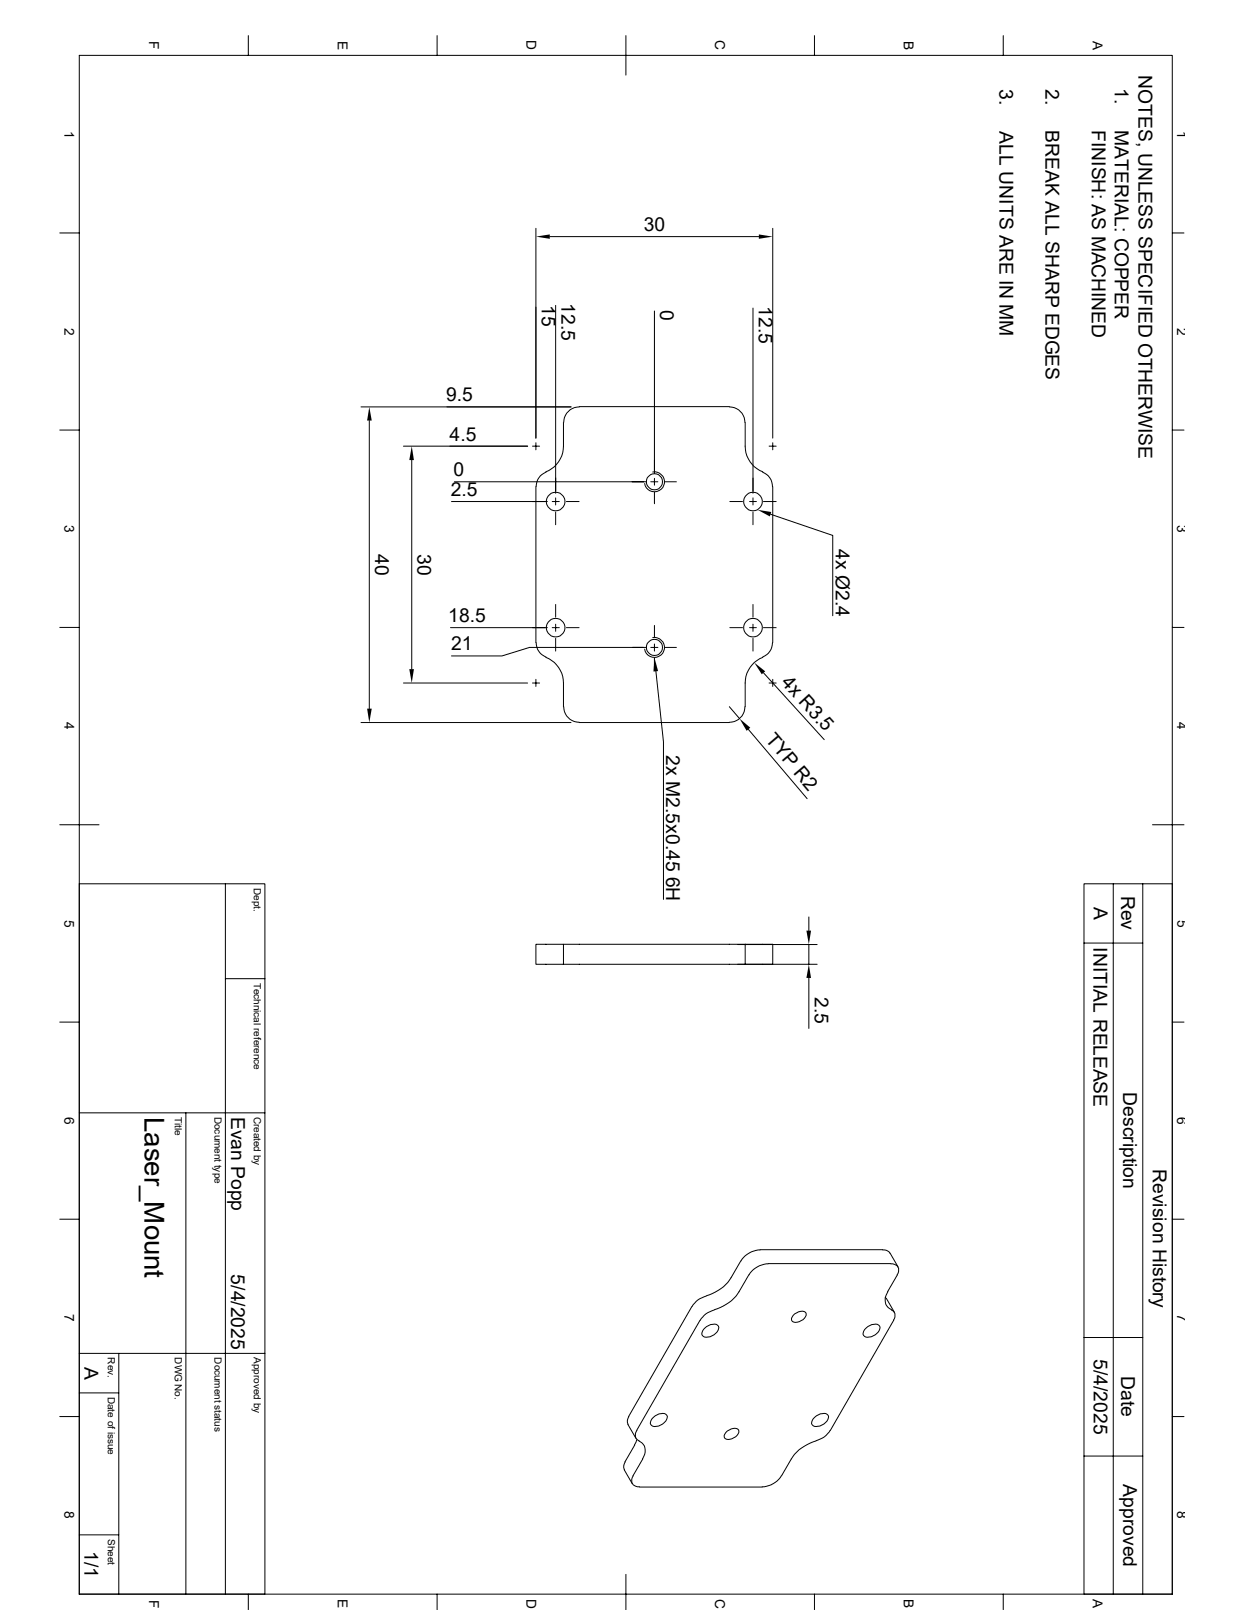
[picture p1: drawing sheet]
<svg xmlns="http://www.w3.org/2000/svg" width="216mm" height="279mm" viewBox="0 0 216 279" stroke-linecap="round" stroke-linejoin="round" font-family="sans-serif">
<g fill="none" stroke="#000" stroke-width=".17">
<path d="M13.8 9.6h189.7v267h-189.7zM43.1 6.2v3.4M75.9 6.2v3.4M108.6 6.2v6.8M141.4 6.2v3.4M174.1 6.2v3.4M93 39.6v36.4M134.1 39.6v36.4M10.4 40.4h3.4M95.4 41.1h36.3M96.4 53v32.6M113.6 54v28.2"/>
<path d="M130.7 53.5v32.1M203.5 40.4h2M10.4 74.6h3.4M62.7 70.6h36.4M64.1 73v50M70 77.4h21.6M71.5 79.8v36.3M92.4 77.4h1.2M93 76.8v1.3M97.8 73.3v4.1a4.8 4.8 0 0 1-3.1 4.5M100.5 70.6h26.1M100.5 70.6a2.75 2.75 0 0 0-2.7 2.7"/>
<path d="M126.6 70.6a2.75 2.75 0 0 1 2.7 2.7M129.3 73.3v4.1a4.8 4.8 0 0 0 3.1 4.5M133.5 77.4h1.2M134.1 76.8v1.3M203.5 74.6h2M78.4 87h16.6M78.9 83.6h33.2M93 84.5v27M94.8 81.9a2.73 2.73 0 0 0-1.8 2.6M95.8 87h1.3M96.4 86.4v1.2M96.4 88.9v2.2"/>
<path d="M98.3 87h2.2M112.9 83.6h1.3M113.3 81.9a1.74 1.74 0 0 1 2 1.4 1.74 1.74 0 0 1-1.4 2 1.74 1.74 0 0 1-2-1.4M113.6 83v1.2M113.6 85.4v2M115.4 83.6h2M126.7 87h2.2M130.1 87h1.2M130.7 86.4v1.2M130.7 88.9v2.2M132.3 81.9a2.73 2.73 0 0 1 1.8 2.6M132.5 87h2.2"/>
<path d="M133.7 89.2l10.8 3.7v13.9M134.1 84.5v27M10.4 108.9h3.4M70 118.5h21.6M78.2 108.9h16.8M92.4 118.5h1.2M93 117.9v1.2M93 111.5a2.73 2.73 0 0 0 1.8 2.5M94.7 114.1a4.8 4.8 0 0 1 3.1 4.4v4.1M95.8 108.9h1.3M96.4 104.9v2.2M96.4 108.3v1.3"/>
<path d="M96.4 110.8v2.2M98.3 108.9h2.2M109.7 112.4h2M112.1 112.4h-20.2l-4.8 1.4h-8.7M112.9 112.4h1.3M113.3 110.7a1.74 1.74 0 0 1 2 1.4 1.74 1.74 0 0 1-1.4 2 1.74 1.74 0 0 1-2-1.5M113.6 108.5v2M113.6 111.8v1.2M113.6 114.2v2M113.8 116.5l1.3 12.2v27.4M115.4 112.4h2M126.7 108.9h2.2"/>
<path d="M130.1 108.9h1.2M130.7 104.9v2.2M130.7 108.3v1.3M130.7 110.8v2.2M132.4 114.1a4.8 4.8 0 0 0-3.1 4.4v4.1M132.5 116.8l10.5 11.6M132.5 108.9h2.2M133.5 118.5h1.2M134.1 111.5a2.73 2.73 0 0 1-1.8 2.5M134.1 117.9v1.2M203.5 108.9h2M62.7 125.4h36.4"/>
<path d="M97.8 122.6a2.75 2.75 0 0 0 2.7 2.7M100.5 125.4h26.1M126.6 122.6l1.8 2.1M129.3 122.6a2.75 2.75 0 0 1-2.7 2.7M129.9 126.6l10.2 12M10.4 143.1h6.8M13.8 153.4h32.2v123.2M39.1 153.4v123.2M140.4 159.1v2.4M193.2 153.4v123.2M198.3 153.4v123.2M200 143.1h5.5"/>
<path d="M10.4 177.4h3.4M39.1 169.8h6.9M97.8 163.9h-4.8v3.4h4.8M97.8 167.3h31.5M128 167.3h13.8M128 163.9h13.8M129.3 163.9h4.8v3.4h-4.8M129.3 163.9h-31.5v3.4M129.3 163.9v3.4M140.4 163.9v3.4M140.4 169.7v8.8M188.1 163.7h10.2"/>
<path d="M203.5 177.4h2M13.8 193.1h32.2M32.3 193.1v83.5M10.4 211.6h3.4M128.6 218.8l-1.7 2.9a7.5 7.5 0 0 1-4.3 3.2M131.9 216.9a4.1 4.1 0 0 0-3.3 1.9M131.9 216.9h21.3M133.3 219.3h21.3M133.3 219.3a4.1 4.1 0 0 0-3.3 1.9M153.2 216.9l.8 .1 .4 .5M154.5 217.5l1.4 2.4M154.6 219.3a1.16 1.16 0 0 1 1.2 .6 1.16 1.16 0 0 1-.1 1.3"/>
<path d="M203.5 211.6h2M13.8 234.9h32.2M20.6 234.9v41.7M120.1 226.7l-11 19.1M121.5 229.1l-11 19.1M122.3 230.5l1-.6a1.24 1.24 0 0 1 1.4 .2 1.71 1.71 0 0 1-1.5 1.9 1.24 1.24 0 0 1-1.3-.3 1.11 1.11 0 0 1 .4-1.2zM122.6 224.9a3.8 3.8 0 0 0-2.5 1.8M124 227.3a3.8 3.8 0 0 0-2.5 1.8M130 221.2l-1.7 3a7.5 7.5 0 0 1-4.3 3.1M137.9 228l.7-.3a.83 .83 0 0 1 .8-.2 .83 .83 0 0 1 .5 .8 2.02 2.02 0 0 1-2.3 1.1 .85 .85 0 0 1 .3-1.4zM150.3 230.5l1-.6a1.24 1.24 0 0 1 1.4 .2 1.71 1.71 0 0 1-1.5 1.9 1.24 1.24 0 0 1-1.3-.3 1.11 1.11 0 0 1 .4-1.2zM153.6 225.1l.2 .2"/>
<path d="M153.8 225.3l1.4 2.5M154.7 227.3a1.09 1.09 0 0 1 .4 1.8M155.1 229.1l-11 19.1M155.7 221.2l-1.6 3a1.99 1.99 0 0 0 .6 3.1M188.1 232.1h10.2M10.4 245.8h3.4M13.8 241.7h6.8M108.3 255.1l1.4 2.4M108.5 253.7l-.3 .7 .2 .7M109 247.2l1.4 2.4M109.1 245.8l-.2 .7 .1 .7M109.9 256.1a1.16 1.16 0 0 0-.1 1.4 1.16 1.16 0 0 0 1.2 .5"/>
<path d="M110.2 250.8l-1.7 2.9M110.5 249.9l-.4 .9M110.5 248.2a1.09 1.09 0 0 0 .4 1.8M110.9 250.1a1.99 1.99 0 0 1 .6 3.1M111 258.1h21.3M111.5 253.2l-1.6 2.9M113.4 246l1-.6a1.24 1.24 0 0 1 1.3 .2 1.71 1.71 0 0 1-1.4 1.9 1.24 1.24 0 0 1-1.4-.3 1.11 1.11 0 0 1 .5-1.2zM126.2 248.3l.7-.3a.83 .83 0 0 1 .8-.1 .83 .83 0 0 1 .5 .7 2.02 2.02 0 0 1-2.3 1.1 .85 .85 0 0 1 .3-1.4zM135.6 256.1a4.1 4.1 0 0 1-3.3 1.9M141.4 246l1-.6a1.24 1.24 0 0 1 1.3 .2 1.71 1.71 0 0 1-1.4 1.9 1.24 1.24 0 0 1-1.4-.3 1.11 1.11 0 0 1 .5-1.2zM141.6 250.1a7.5 7.5 0 0 0-4.3 3.1l-1.7 2.9M144.1 248.2a3.8 3.8 0 0 1-2.5 1.8"/>
<path d="M188.1 252.7h10.2M203.5 245.8h2M13.8 266.4h6.8M43.1 276.6v2.8M75.9 276.6v2.8M108.6 273.2v6.2M141.4 276.6v2.8M174.1 276.6v2.8M188.1 276.6v-123.2h15.4v123.2"/>
<circle cx="96.4" cy="87" r="1.61"/>
<circle cx="113.6" cy="83.6" r="1.41"/>
<circle cx="130.7" cy="87" r="1.61"/>
<circle cx="96.4" cy="108.9" r="1.61"/>
<circle cx="113.6" cy="112.3" r="1.41"/>
<circle cx="130.7" cy="108.9" r="1.61"/>
</g>
<path d="M93 41.1l2.4-.4v.7zM131.7 40.7l2.4 .4-2.4 .3zM64.1 70.6l.4 2.4h-.8zM71.5 77.4l.3 2.4h-.8zM131.5 88.5l2.4 .4-.3 .7zM71 116.1h.8l-.3 2.4zM113.6 114.1l.6 2.4h-.8zM130.9 115l1.9 1.5-.6 .5zM63.7 123h.8l-.4 2.4zM128.4 124.7l1.8 1.6-.6 .5zM140 161.5h.8l-.4 2.4zM140.4 167.3l.4 2.4h-.8z" fill="#000"/>
<text font-size="4.8" x="25.1" y="193.8" transform="rotate(90 25.1 193.8)">Laser_Mount</text>
<g font-size="3.3">
<text x="173.4" y="15.5" transform="rotate(90 173.4 15.5)">3.</text>
<text x="181.4" y="15.5" transform="rotate(90 181.4 15.5)">2.</text>
<text x="193.5" y="15.2" transform="rotate(90 193.5 15.2)">1.</text>
<text x="197.6" y="13" transform="rotate(90 197.6 13)">NOTES, UNLESS SPECIFIED OTHERWISE</text>
<text x="173.4" y="22.8" transform="rotate(90 173.4 22.8)">ALL UNITS ARE IN MM</text>
<text x="181.4" y="22.6" transform="rotate(90 181.4 22.6)">BREAK ALL SHARP EDGES</text>
<text x="189.5" y="22.5" transform="rotate(90 189.5 22.5)">FINISH: AS MACHINED</text>
<text x="193.5" y="22.6" transform="rotate(90 193.5 22.6)">MATERIAL: COPPER</text>
<text x="111.7" y="40">30</text>
<text x="94" y="52.9" transform="rotate(90 94 52.9)">15</text>
<text x="97.5" y="52.6" transform="rotate(90 97.5 52.6)">12.5</text>
<text x="114.6" y="53.8" transform="rotate(90 114.6 53.8)">0</text>
<text x="131.7" y="53.1" transform="rotate(90 131.7 53.1)">12.5</text>
<text x="77.4" y="69.6">9.5</text>
<text x="78" y="76.5">4.5</text>
<text x="78.7" y="82.6">0</text>
<text x="78.2" y="86">2.5</text>
<text x="145" y="95.3" transform="rotate(90 145 95.3)">4x Ø2.4</text>
<text x="65.1" y="96.2" transform="rotate(90 65.1 96.2)">40</text>
<text x="72.4" y="96.1" transform="rotate(90 72.4 96.1)">30</text>
<text x="77.8" y="107.9">18.5</text>
<text x="78.3" y="112.9">21</text>
<text x="135.5" y="118.5" transform="rotate(48 135.5 118.5)">4x R3.5</text>
<text x="115.6" y="131.1" transform="rotate(90 115.6 131.1)">2x M2.5x0.45 6H</text>
<text x="132.8" y="128.4" transform="rotate(50 132.8 128.4)">TYP R2</text>
<text x="194.6" y="155.4" transform="rotate(90 194.6 155.4)">Rev</text>
<text x="189.9" y="157.4" transform="rotate(90 189.9 157.4)">A</text>
<text x="189.8" y="164.4" transform="rotate(90 189.8 164.4)">INITIAL RELEASE</text>
<text x="141.4" y="173" transform="rotate(90 141.4 173)">2.5</text>
<text x="194.9" y="189.5" transform="rotate(90 194.9 189.5)">Description</text>
<text x="40.1" y="193.8" transform="rotate(90 40.1 193.8)">Evan Popp</text>
<text x="200.1" y="202.8" transform="rotate(90 200.1 202.8)">Revision History</text>
<text x="40.1" y="221.1" transform="rotate(90 40.1 221.1)">5/4/2025</text>
<text x="14.7" y="237.2" transform="rotate(90 14.7 237.2)">A</text>
<text x="189.8" y="235.9" transform="rotate(90 189.8 235.9)">5/4/2025</text>
<text x="194.6" y="238.8" transform="rotate(90 194.6 238.8)">Date</text>
<text x="194.9" y="257.6" transform="rotate(90 194.9 257.6)">Approved</text>
<text x="14.7" y="269.2" transform="rotate(90 14.7 269.2)">1/1</text>
</g>
<g font-size="2.4">
<text x="25.9" y="7.2" transform="rotate(90 25.9 7.2)">F</text>
<text x="58.6" y="7.1" transform="rotate(90 58.6 7.1)">E</text>
<text x="91.4" y="7" transform="rotate(90 91.4 7)">D</text>
<text x="124.1" y="7" transform="rotate(90 124.1 7)">C</text>
<text x="156.9" y="7.1" transform="rotate(90 156.9 7.1)">B</text>
<text x="189.7" y="7.1" transform="rotate(90 189.7 7.1)">A</text>
<text x="11.2" y="22.6" transform="rotate(90 11.2 22.6)">1</text>
<text x="204.3" y="22.6" transform="rotate(90 204.3 22.6)">1</text>
<text x="11.2" y="56.9" transform="rotate(90 11.2 56.9)">2</text>
<text x="204.3" y="56.9" transform="rotate(90 204.3 56.9)">2</text>
<text x="11.2" y="91.1" transform="rotate(90 11.2 91.1)">3</text>
<text x="204.3" y="91.1" transform="rotate(90 204.3 91.1)">3</text>
<text x="11.2" y="125.3" transform="rotate(90 11.2 125.3)">4</text>
<text x="204.3" y="125.4" transform="rotate(90 204.3 125.4)">4</text>
<text x="11.2" y="159.6" transform="rotate(90 11.2 159.6)">5</text>
<text x="204.3" y="159.6" transform="rotate(90 204.3 159.6)">5</text>
<text x="11.2" y="193.8" transform="rotate(90 11.2 193.8)">6</text>
<text x="204.3" y="193.8" transform="rotate(90 204.3 193.8)">6</text>
<text x="11.2" y="228" transform="rotate(90 11.2 228)">7</text>
<text x="204.3" y="228.1" transform="rotate(90 204.3 228.1)">7</text>
<text x="11.2" y="262.3" transform="rotate(90 11.2 262.3)">8</text>
<text x="204.3" y="262.3" transform="rotate(90 204.3 262.3)">8</text>
<text x="25.9" y="277.6" transform="rotate(90 25.9 277.6)">F</text>
<text x="58.6" y="277.5" transform="rotate(90 58.6 277.5)">E</text>
<text x="91.4" y="277.5" transform="rotate(90 91.4 277.5)">D</text>
<text x="124.1" y="277.5" transform="rotate(90 124.1 277.5)">C</text>
<text x="156.9" y="277.5" transform="rotate(90 156.9 277.5)">B</text>
<text x="189.7" y="277.5" transform="rotate(90 189.7 277.5)">A</text>
</g>
<g font-size="1.7">
<text x="44" y="154.1" transform="rotate(90 44 154.1)">Dept.</text>
<text x="44" y="170.5" transform="rotate(90 44 170.5)">Technical reference</text>
<text x="30.4" y="193.8" transform="rotate(90 30.4 193.8)">Title</text>
<text x="37.2" y="193.8" transform="rotate(90 37.2 193.8)">Document type</text>
<text x="44" y="193.8" transform="rotate(90 44 193.8)">Created by</text>
<text x="18.7" y="235.5" transform="rotate(90 18.7 235.5)">Rev.</text>
<text x="30.4" y="235.5" transform="rotate(90 30.4 235.5)">DWG No.</text>
<text x="37.2" y="235.5" transform="rotate(90 37.2 235.5)">Document status</text>
<text x="44" y="235.5" transform="rotate(90 44 235.5)">Approved by</text>
<text x="18.7" y="242.4" transform="rotate(90 18.7 242.4)">Date of issue</text>
<text x="18.7" y="267" transform="rotate(90 18.7 267)">Sheet</text>
</g>
</svg>
